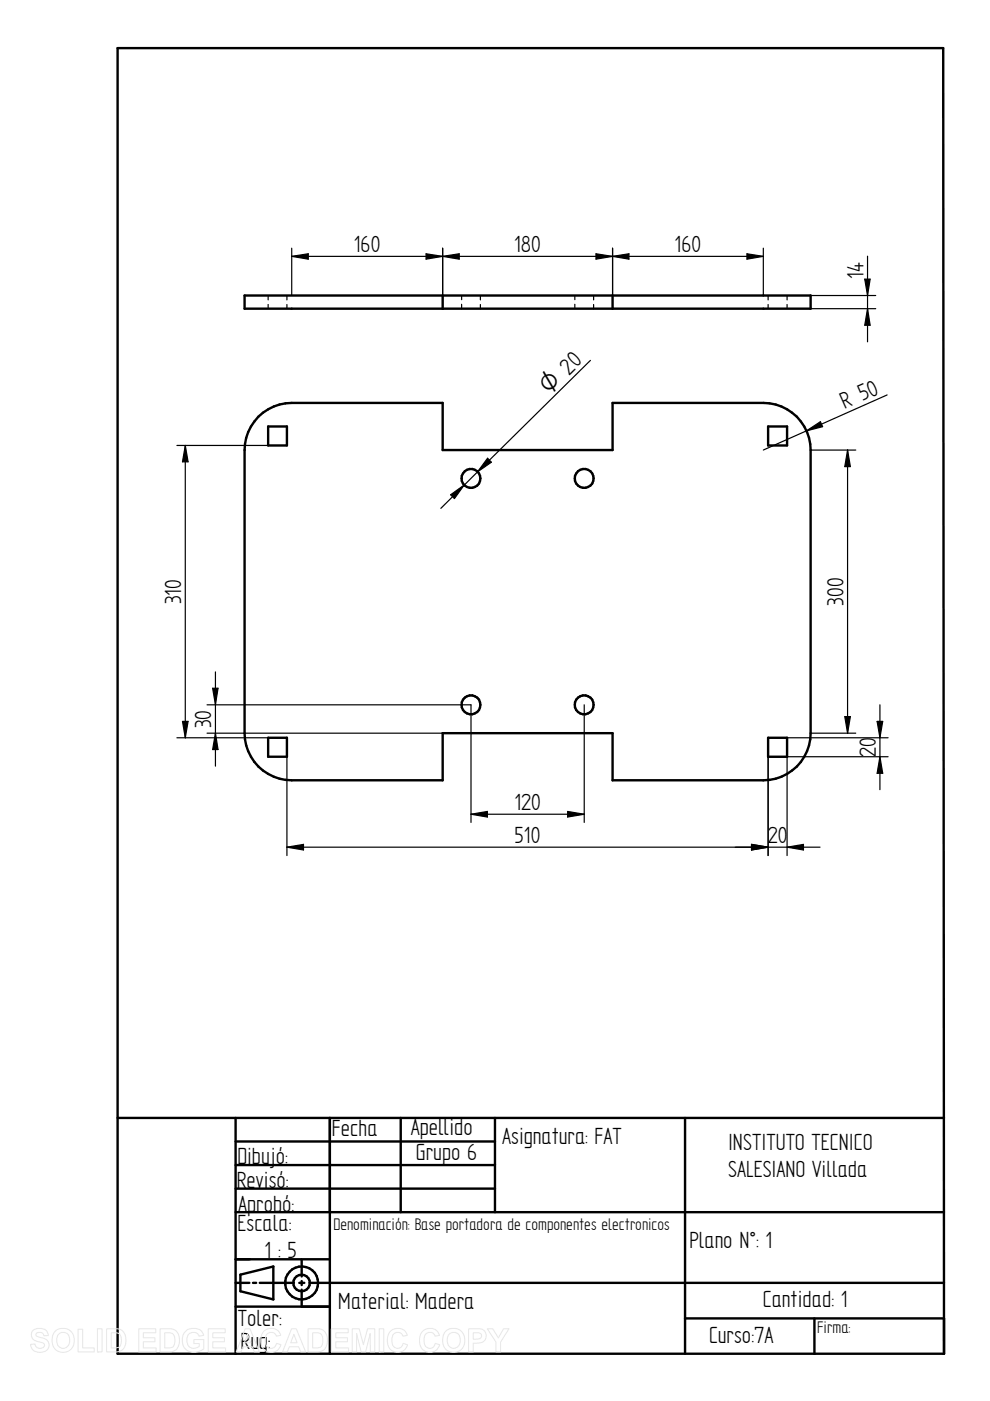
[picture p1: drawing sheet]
<svg xmlns="http://www.w3.org/2000/svg" width="210mm" height="297mm" viewBox="0 0 210 297" stroke-linecap="round" stroke-linejoin="round" font-family="sans-serif">
<g fill="none" stroke="#000" stroke-width=".51">
<path d="M24.9 10.2h175.1l.2 276.8h-175.3zM51.9 62.7h120v2.7h-120zM93.9 62.7v2.7M129.9 62.7v2.7M54.8 88.3a10.1 10.1 0 0 1 7-2.9h32.1v10h36v-10h31.9a10 10 0 0 1 10.1 10v60a10 10 0 0 1-10.1 10h-31.9v-10h-36v10h-32.1a10 10 0 0 1-9.9-10v-60a10.1 10.1 0 0 1 2.9-7.1zM56.9 90.4h3.9v4h-3.9zM162.9 90.4h4v4h-4zM56.9 156.4h3.9v4h-3.9zM162.9 156.4h4v4h-4zM24.9 237h175.3M50 237v50M69.9 237v50"/>
<path d="M85 237v20M104.9 237v20M145.2 237v50M50 242h54.9M50 247h54.9M50 252h54.9M50 257h150.2M50 267h19.9M50 272h2.9M51 270.3l7-1.8v7l-7-1.7zM53.6 272h.7M55.1 272h7.2"/>
<path d="M63.5 272h1M64 267v3.6M64 271.6v.9M64 273.4v3.6M65.6 272h134.6M69.9 277h-19.9M145.2 279.5h55v7.5M172.7 279.5v7.5"/>
<circle cx="99.8" cy="101.4" r="2"/>
<circle cx="123.9" cy="101.4" r="2"/>
<circle cx="99.9" cy="149.4" r="2"/>
<circle cx="123.8" cy="149.4" r="2"/>
<circle cx="63.9" cy="272" r="3.5"/>
<circle cx="63.9" cy="272" r="1.76"/>
</g>
<g fill="none" stroke="#000" stroke-width=".25">
<path d="M61.8 52.6v10.1M61.8 54.4l3.6-.6v1.1zM61.8 54.4h100M90.3 53.8l3.6 .6-3.6 .5zM93.9 52.6v10.1M93.9 54.4l3.5-.6v1.1zM126.4 53.8l3.5 .6-3.5 .5zM129.9 52.6v10.1M129.9 54.4l3.4-.6v1.1zM158.4 53.8l3.4 .6-3.4 .5zM161.8 52.6v10.1M183.3 59.2h1.2l-.6 3.5z"/>
<path d="M183.9 54.3v18.2M56.9 62.7v.9M56.9 64.6v.8M60.8 62.7v.9M60.8 64.6v.8M97.9 62.7v.8M97.9 64.5v.9M101.9 62.7v.9M101.9 64.6v.8M121.9 62.7v.8M121.9 64.5v.9M125.2 76.4l-23.9 23.6"/>
<path d="M125.9 62.7v.9M125.9 64.6v.8M162.9 62.7v.9M162.9 64.6v.8M166.9 62.7v.9M166.9 64.6v.8M171.9 62.7h13.8M171.9 65.4h13.8M183.9 65.4l.6 3.6h-1.2zM37.5 94.4h19.4M39.3 94.4l.6 3.5h-1.2zM39.3 94.4v62"/>
<path d="M103.4 97.2l.8 .8-2.9 2zM171 91.4l2.9-2 .5 1.1zM171.9 95.4h9.5M179.7 95.4l.6 3.5h-1.2zM179.7 95.4v60M188.1 83.7l-26.3 11.7M95.5 104.9l2.9-2.1-2 2.9zM101.3 100l-7.8 7.8M37.5 156.4h19.4M38.7 153h1.2l-.6 3.4zM43.9 155.4h50M43.9 149.4h56v25"/>
<path d="M45.1 145.9h1.1l-.5 3.5zM45.7 142.5v19.9M45.7 155.4l.5 3.5h-1.1zM123.9 149.4v25M162.9 156.4h25.4M171.9 155.4h9.5M179.1 151.9h1.2l-.6 3.5zM186 153h1.2l-.6 3.4zM186.6 149.4v18M60.8 179.6l3.5-.6v1.2zM60.8 179.6h113.1M60.8 160.4v21"/>
<path d="M99.9 172.6h24M99.9 172.6l3.4-.6v1.2zM120.4 172l3.5 .6-3.5 .6zM159.3 179l3.6 .6-3.6 .6zM166.9 179.6l3.4-.6v1.2zM166.9 160.4v21M186.6 160.4l.6 3.6h-1.2zM188.3 160.4h-25.4v21"/>
</g>
<g fill="#000">
<path d="M61.8 54.4l3.6-.6v1.1zM90.3 53.8l3.6 .6-3.6 .5zM93.9 54.4l3.5-.6v1.1zM126.4 53.8l3.5 .6-3.5 .5zM129.9 54.4l3.4-.6v1.1zM158.4 53.8l3.4 .6-3.4 .5zM183.3 59.2h1.2l-.6 3.5zM183.9 65.4l.6 3.6h-1.2zM39.3 94.4l.6 3.5h-1.2zM103.4 97.2l.8 .8-2.9 2zM171 91.4l2.9-2 .5 1.1zM179.7 95.4l.6 3.5h-1.2z"/>
<path d="M95.5 104.9l2.9-2.1-2 2.9zM38.7 153h1.2l-.6 3.4zM45.1 145.9h1.1l-.5 3.5zM45.7 155.4l.5 3.5h-1.1zM179.1 151.9h1.2l-.6 3.5zM186 153h1.2l-.6 3.4zM99.9 172.6l3.4-.6v1.2zM120.4 172l3.5 .6-3.5 .6zM186.6 160.4l.6 3.6h-1.2zM60.8 179.6l3.5-.6v1.2zM159.3 179l3.6 .6-3.6 .6zM166.9 179.6l3.4-.6v1.2z"/>
</g>
<g fill="none" stroke="#e6e6e6" stroke-width=".21">
<path d="M7 282.1a2.33 2.33 0 0 1 2.9 .2l.3 .9h-.9a.91 .91 0 0 0-.7-.7 .91 .91 0 0 0-1 .5l.1 .3 .5 .2a2.12 2.12 0 0 1 2.2 1.4 1.76 1.76 0 0 1-2.4 1.8l-.7-.2-.6-.7-.2-.8 .9-.1a1.05 1.05 0 0 0 .9 1 1.05 1.05 0 0 0 1.1-.7 1.7 1.7 0 0 0-1.6-.8 1.39 1.39 0 0 1-.8-2.3zM11.7 282.3a2.47 2.47 0 0 1 3.1-.2 2.47 2.47 0 0 1 .8 3 2.4 2.4 0 0 1-3 1.5 2.4 2.4 0 0 1-1.5-3.1zM12.4 282.9a1.39 1.39 0 0 1 1.7-.3 1.39 1.39 0 0 1 .7 1.5 1.41 1.41 0 0 1-1.4 1.8 1.41 1.41 0 0 1-1.4-1.8l.1-.7zM16.6 281.8h.9v4h2.5v.8h-3.4zM20.7 281.7h.9v4.9h-.9zM20.7 286.6h.1M22.6 281.7h1.8a2.2 2.2 0 0 1 2.3 2.8 2.05 2.05 0 0 1-2.3 2.1h-1.8zM23.6 282.6a1.8 1.8 0 0 1 1.9 .5 2.03 2.03 0 0 1-.4 2.6l-1.5 .1zM29.4 281.7h3.6v.9h-2.6v1h2.5v.9h-2.5v1.3h2.7v.8h-3.7zM34 281.7h1.7a2.2 2.2 0 0 1 2.3 2.8 2.05 2.05 0 0 1-2.2 2.1h-1.8zM34.9 282.6a1.8 1.8 0 0 1 2 .5 2.03 2.03 0 0 1-.5 2.6l-1.5 .1zM39.3 282.3a2.56 2.56 0 0 1 3.6 .2l.3 .6-1 .2a1.36 1.36 0 0 0-1.6-.7 1.36 1.36 0 0 0-1 1.5 1.55 1.55 0 0 0 .8 1.6 1.55 1.55 0 0 0 1.8-.2v-.6h-1.1v-.9h2.1v2a2.7 2.7 0 0 1-4.5-1.2 2.79 2.79 0 0 1 .6-2.5z"/>
<path d="M44.2 281.7h3.6v.9h-2.7v1h2.5v.9h-2.5v1.3h2.7v.8h-3.6zM52 281.7h1l2 4.9h-1.1l-.4-1.1h-2l-.4 1.1h-1zM52.5 282.9l.7 1.8h-1.4zM55.9 282.3a2.15 2.15 0 0 1 3.6 .8l-.9 .2a1.24 1.24 0 0 0-1.6-.7 1.24 1.24 0 0 0-.7 1.5 1.25 1.25 0 0 0 .5 1.6 1.25 1.25 0 0 0 1.6-.3l.2-.6 1 .3a2.19 2.19 0 0 1-2.6 1.6 2.19 2.19 0 0 1-1.7-2.5l.1-.9zM61.8 281.7h1l2 4.9h-1l-.5-1.1h-2l-.4 1.1h-1zM62.3 282.9l.7 1.8h-1.4zM65.3 281.7h1.8a2.2 2.2 0 0 1 2.3 2.8 2.05 2.05 0 0 1-2.3 2.1h-1.8zM66.3 282.6a1.8 1.8 0 0 1 1.9 .5 2.03 2.03 0 0 1-.4 2.6l-1.5 .1zM70.2 281.7h3.6v.9h-2.6v1h2.5v.9h-2.5v1.3h2.7v.8h-3.7zM74.7 281.7h1.5l.8 3.4 .9-3.4h1.6v4.9h-1v-3.9l-1 3.9h-.9l-1-3.9v3.9h-.9zM80.4 281.7h1v4.9h-1zM80.4 286.6h.1"/>
<path d="M82.7 282.3a2.15 2.15 0 0 1 3.7 .8l-1 .2a1.24 1.24 0 0 0-1.6-.7 1.24 1.24 0 0 0-.7 1.5 1.25 1.25 0 0 0 .5 1.6 1.25 1.25 0 0 0 1.6-.3l.3-.6 .9 .3a2.19 2.19 0 0 1-2.6 1.6 2.19 2.19 0 0 1-1.7-2.5l.1-.9zM89.5 282.3a2.15 2.15 0 0 1 3.7 .8l-1 .2a1.24 1.24 0 0 0-1.5-.7 1.24 1.24 0 0 0-.8 1.5 1.25 1.25 0 0 0 .5 1.6 1.25 1.25 0 0 0 1.6-.3l.3-.6 .9 .3a2.19 2.19 0 0 1-2.5 1.6 2.19 2.19 0 0 1-1.8-2.5l.1-.9zM94.5 282.3a2.47 2.47 0 0 1 3.1-.2 2.47 2.47 0 0 1 .8 3 2.4 2.4 0 0 1-3 1.5 2.4 2.4 0 0 1-1.5-3.1zM95.2 282.9a1.39 1.39 0 0 1 1.7-.3 1.39 1.39 0 0 1 .7 1.5 1.41 1.41 0 0 1-1.4 1.8 1.41 1.41 0 0 1-1.4-1.8l.1-.7zM99.4 281.7h1.5a1.58 1.58 0 0 1 2 .8 1.58 1.58 0 0 1-.6 2.1l-.8 .1-1.2 .1v1.8h-.9zM100.3 282.6h.5a.87 .87 0 0 1 1.3 .8l-.5 .4-1.3 .1zM103.3 281.7h1.2l1.2 2 1.1-2h1.1l-1.8 2.9v2h-.9v-2z"/>
</g>
<g font-size="5.6">
<text x="75" y="53.5">160</text>
<text x="109" y="53.5">180</text>
<text x="143" y="53.5">160</text>
<text x="183" y="59.1" transform="rotate(-90 183 59.1)">14</text>
<text x="179.1" y="86.8" transform="rotate(-24 179.1 86.8)">R 50</text>
<text x="38.4" y="128.1" transform="rotate(-90 38.4 128.1)">310</text>
<text x="178.8" y="128.4" transform="rotate(-90 178.8 128.4)">300</text>
<text x="44.8" y="154.4" transform="rotate(-90 44.8 154.4)">30</text>
<text x="185.7" y="160.5" transform="rotate(-90 185.7 160.5)">20</text>
<text x="109.1" y="171.7">120</text>
<text x="109.1" y="178.8">510</text>
<text x="162.8" y="178.8">20</text>
<text x="70.4" y="240.8">Fecha</text>
<text x="87.1" y="240.7">Apellido</text>
<text x="106.5" y="242.5">Asignatura: FAT</text>
<text x="154.4" y="243.8">INSTITUTO TECNICO</text>
<text x="50.2" y="251.8">Revisó:</text>
<text x="50.3" y="246.8">Dibujó:</text>
<text x="88.1" y="246">Grupo 6</text>
<text x="154.4" y="249.6">SALESIANO Villada</text>
<text x="50.5" y="256.9">Aprobó:</text>
<text x="50.4" y="261.1">Escala:</text>
<text x="56.1" y="266.8">1 : 5</text>
<text x="146.2" y="264.7">Plano N°: 1</text>
<text x="50.4" y="281.2">Toler:</text>
<text x="71.7" y="277.5">Material: Madera</text>
<text x="161.7" y="277.2">Cantidad: 1</text>
<text x="51" y="286">Rug:</text>
<text x="150.3" y="284.8">Curso:7A</text>
</g>
<text font-size="5.4" x="116.4" y="83.8" transform="rotate(-45 116.4 83.8)">O 20</text>
<g font-size="4">
<text x="70.7" y="260.8">Denominación: Base portadora de componentes electronicos</text>
<text x="173.3" y="282.6">Firma:</text>
</g>
</svg>
